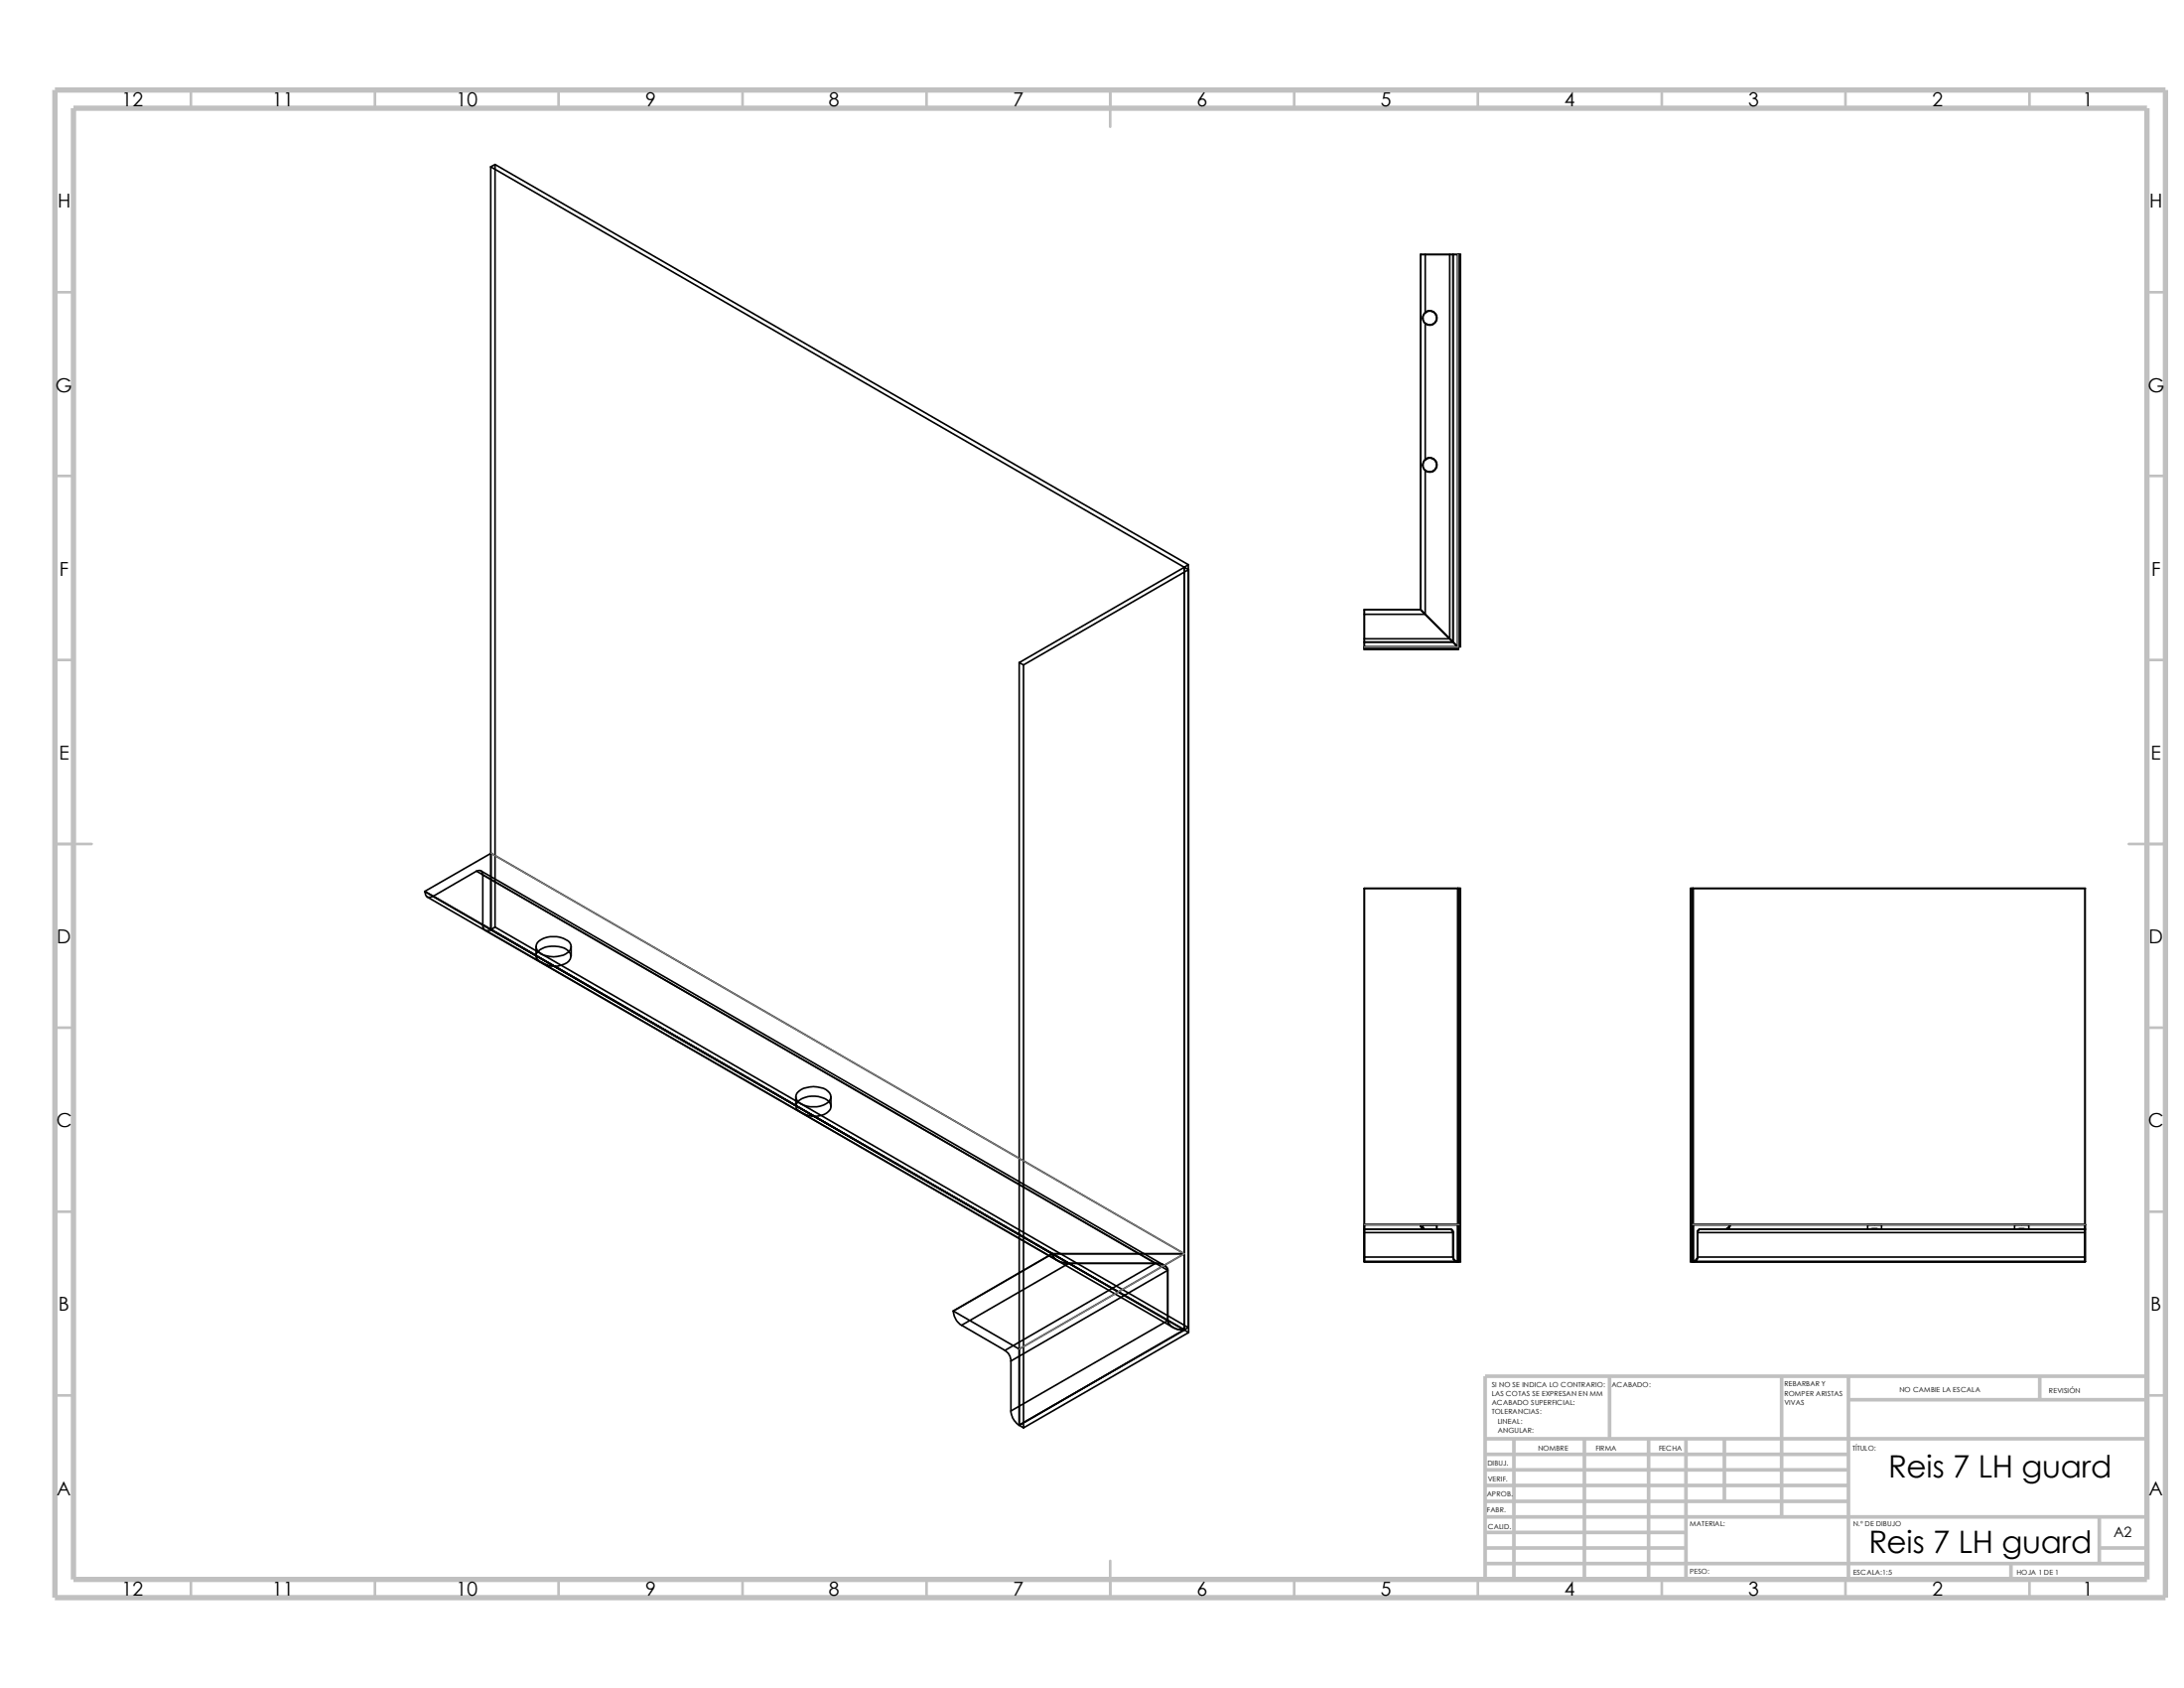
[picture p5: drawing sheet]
<svg xmlns="http://www.w3.org/2000/svg" width="279mm" height="216mm" viewBox="0 0 279 216" stroke-linecap="round" stroke-linejoin="round" font-family="sans-serif">
<g fill="none" stroke="#c0c0c0" stroke-width=".34">
<path d="M24.4 11.5v2.3M48 11.5v2.3M71.5 11.5v2.3M95 11.5v2.3M118.5 11.5v2.3M142 11.5v4.7M165.6 11.5v2.3M189.1 11.5v2.3M212.6 11.5v2.3M236.1 11.5v2.3M259.6 11.5v2.3M7 37.4h2.4"/>
<path d="M274.7 37.4h2.3M7 60.9h2.4M274.7 60.9h2.3M7 84.4h2.4M274.7 84.4h2.3M7 107.9h4.7M272.3 107.9h4.7M7 131.4h2.4M274.7 131.4h2.3M7 155h2.4M274.7 155h2.3M7 178.5h2.4"/>
<path d="M274.7 178.5h2.3M142 199.6v4.7M24.4 202v2.3M48 202v2.3M71.5 202v2.3M95 202v2.3M118.5 202v2.3M165.6 202v2.3M189.1 202v2.3M212.6 202v2.3M236.1 202v2.3M259.6 202v2.3"/>
</g>
<g fill="none" stroke="#c0c0c0" stroke-width=".47">
<path d="M205.9 176v8M227.9 176v18M236.5 179h38.2M236.5 176v26M260.9 176v3M274.7 176h-84.7v26M190 198h25.7M190 194h84.7M190 196h25.7M190 186h46.5M190 188h46.5M190 190h46.5"/>
<path d="M190 192h46.5M190 184h84.7M190 200h84.7M193.7 184v18M202.7 184v18M210.9 184v18M215.7 184v18M220.6 184v8M257.3 200v2M268.6 198h6.1M268.6 194v6"/>
</g>
<path d="M7 11.5h270v192.8h-270zM9.4 13.8h265.3v188.2h-265.3z" fill="none" stroke="#c0c0c0" stroke-width=".68" stroke-linecap="butt"/>
<g fill="none" stroke="#000" stroke-width=".21">
<path d="M62.8 21.3v97.6l.5-.3M62.8 21.3l88.7 51.3M63.3 21v97.6M63.3 21l88.7 51.2M63.3 21l-.5 .3M181.7 32.6h.6v7.4M181.7 32.6h5.2M181.7 32.6v45.4M185.9 32.6h-.4v49.1M185.9 32.6v49.5M185.9 32.6h.6v50.5M186.8 32.6v50.1"/>
<path d="M182.3 40l.1-.1 .4-.1h.4l.5 .4 .1 .3v.5l-.4 .4-.6 .2-.5-.2M182.3 58.8l.1-.1 .4-.2 .4 .1 .5 .4 .1 .3v.5l-.4 .4-.6 .2-.5-.2M182.3 40a.92 .92 0 0 0 0 1.4M182.3 58.8a.92 .92 0 0 0 0 1.4M182.3 41.4v17.4M151.5 72.6v97.5M151.5 72.6l.6 .3M151.5 72.6l-21.1 12.2M152 72.2v97.6M152 72.2l-.5 .4M152.1 72.9v97.5M152.1 72.9l-21.2 12.1"/>
<path d="M174.5 78v5.1h12.1M174.5 78h7.3M174.5 78v.6h7.8M181.7 78l.6 .6M181.7 78l4.8 4.8M182.3 60.2v18.4M130.4 84.8v97.5M130.4 84.8l.5 .2M130.9 85v97.6M174.5 82.1h11.4M174.5 82.1v.7h12.1M185.5 81.7l.4 .4"/>
<path d="M185.5 81.7h-11v.4M185.9 82.1l.6 .7M186.5 82.7h.4M54.4 114a.65 .65 0 0 0 .3 .7 .65 .65 0 0 0 .7-.1M54.4 114l97.1 56.1M54.7 114.7l80.6 46.5M55.4 114.6l13.2 7.6M61 111.4l88.4 51.1M61 111.4l-5.6 3.2M61 111.4a.5 .5 0 0 1 .5 0 .5 .5 0 0 1 .3 .5v6.4a.66 .66 0 0 0 .3 .7 .66 .66 0 0 0 .7-.1M61.5 111.4l87.4 50.4M62.1 119l87.9 50.8"/>
<path d="M62.8 109.1v9.8M62.8 118.9h.1M62.8 109.1l88.7 51.3M62.8 109.1l-8.4 4.9M63.3 118.6l88.7 51.2M186.5 113.6v47.8M186.8 113.6v47.8M186.9 113.6h-12.4v47.8M216.6 113.6v47.8M266.7 113.6v47.8v-.6h-49.5M266.8 113.6h-50.5v47.8h50.5M68.6 121.1v1.2"/>
<path d="M68.7 120.6a3.2 3.2 0 0 1 4.2 0 .96 .96 0 0 1-.5 1.4 3.3 3.3 0 0 1-3.4-.2 .87 .87 0 0 1-.3-1.2zM68.8 121.8a3.3 3.3 0 0 1 3.8-.3 .99 .99 0 0 1 .4 1 .99 .99 0 0 1-.8 .8 2.5 2.5 0 0 1-1.5 .3 3.4 3.4 0 0 1-2.1-1.1v-.5zM73.1 121.1v1.2M102 139.8a3.1 3.1 0 0 1 4.1 0 .93 .93 0 0 1-.4 1.4 3.1 3.1 0 0 1-3.7-.4 .78 .78 0 0 1 0-1zM101.8 140.3v1.2M102.1 140.9a3.1 3.1 0 0 1 3.9 0 .91 .91 0 0 1-.3 1.5 3.1 3.1 0 0 1-3.8-.7v-.5zM106.3 140.3v1.2M174.5 157.2h11M174.5 157.2v.4h11.4M181.7 156.6v.2l.2 .3 .4 .1M181.7 156.6a.57 .57 0 0 0 .6 .6M182 157.1l.3 .1z"/>
<path d="M182 156.6h1.8zM182 156.6v.5M182.3 157.2h1.5zM183.8 156.6v.6M185.5 157.2l.2 .1 .2 .2v.1M185.5 157.2a.37 .37 0 0 1 .4 .4M185.5 157.2a.43 .43 0 0 1 .4 .4M185.9 157.6v3.2M186.6 156.6h-12.1v.6M216.6 156.6h50.2M217.2 157.6v3.2M217.6 157.2a.34 .34 0 0 0-.4 .4"/>
<path d="M217.6 157.2l-.2 .1-.2 .1v.2M217.6 157.2h49.2M217.6 157.2a.43 .43 0 0 0-.4 .4M221.3 156.6a.57 .57 0 0 1-.6 .6M221.3 156.6v.2l-.2 .3-.4 .1M221.3 156.6l-.2 .5-.4 .1M238.9 156.6v.6M238.9 157.2l.6-.1 1.2 .1zM238.9 156.6h1.8zM240.7 156.6v.6M257.7 157.2l.6-.1 1.2 .1zM257.7 156.6v.6"/>
<path d="M257.7 156.6h1.8zM259.5 156.6v.6M266.7 156.6v1h-49.5M122 167.7h.1M122 167.7a2.3 2.3 0 0 0 1 1.8M123 169.5l5.6 3.2M128.6 172.7a1.69 1.69 0 0 1 .7 1.4M129.3 174.1v6.4M134.6 160.4a1.62 1.62 0 0 0 1.7 1.1l.4 .1M134.6 160.4a1.5 1.5 0 0 0 1.4 1.1l.7 .1M134.6 160.4h16.9M134.6 160.4l-12.6 7.3"/>
<path d="M136.7 161.6l-13.7 7.9M136.7 161.6h11.1M147.8 161.6h.6l.5 .2a.83 .83 0 0 1 .5 .7M147.8 161.6l-19.2 11.1M147.8 161.6a1.38 1.38 0 0 1 1.6 .9M149.4 168.9a1.52 1.52 0 0 0 1.4 1.2h.7M149.4 162.5l-20.1 11.6M149.4 162.5v6.4M149.4 168.9l-20.1 11.6M149.4 168.9a1.83 1.83 0 0 0 2.1 1.2M151.5 160.4l-21.1 12.2-8.4-4.9M151.5 170.1l-21.1 12.2"/>
<path d="M151.5 170.1h.1M151.5 170.1l.6 .3M152 169.8l-.5 .3M152.1 170.4l-21.2 12.2M174.5 161.4h12.4M174.5 161.4v-.6h11.4l.1 .3 .2 .2 .3 .1M185.9 160.8a.65 .65 0 0 0 .6 .6M185.9 160.8v.2l.3 .3 .3 .1M217.2 160.8a.66 .66 0 0 1-.6 .6M217.2 160.8l-.2 .4-.4 .2M129.3 180.5a2.43 2.43 0 0 0 1.1 1.8M130.4 182.3h.1"/>
<path d="M130.4 182.3l.5 .3"/>
<circle cx="182.9" cy="40.7" r=".89"/>
<circle cx="182.9" cy="59.5" r=".89"/>
</g>
<path d="M186.5 32.6v50.2h-12M62.8 109.1l88.7 51.3-21.1 12.2M174.5 156.6h12M186.5 156.6h.1M216.6 156.6h.1M216.6 156.6h50.1" fill="none" stroke="#808080" stroke-width=".17"/>
<g font-size="3.9">
<text x="241.6" y="189">Reis 7 LH guard</text>
<text x="239.1" y="198.6">Reis 7 LH guard</text>
</g>
<g font-size="2.5">
<text x="15.5" y="13.6">12</text>
<text x="34.8" y="13.6">11</text>
<text x="58.3" y="13.6">10</text>
<text x="82.5" y="13.6">9</text>
<text x="106" y="13.6">8</text>
<text x="129.6" y="13.6">7</text>
<text x="153.1" y="13.6">6</text>
<text x="176.6" y="13.6">5</text>
<text x="200.2" y="13.6">4</text>
<text x="223.6" y="13.6">3</text>
<text x="247.2" y="13.6">2</text>
<text x="266.4" y="13.6">1</text>
<text x="7.4" y="26.6">H</text>
<text x="275" y="26.6">H</text>
<text x="7.1" y="50.1">G</text>
<text x="274.8" y="50.1">G</text>
<text x="7.6" y="73.6">F</text>
<text x="275.2" y="73.6">F</text>
<text x="7.5" y="97.2">E</text>
<text x="275.2" y="97.2">E</text>
<text x="7.3" y="120.6">D</text>
<text x="274.9" y="120.6">D</text>
<text x="7.2" y="144.2">C</text>
<text x="274.8" y="144.2">C</text>
<text x="7.5" y="167.7">B</text>
<text x="275.1" y="167.7">B</text>
<text x="7.3" y="191.2">A</text>
<text x="274.9" y="191.2">A</text>
<text x="15.5" y="204.1">12</text>
<text x="34.8" y="204.1">11</text>
<text x="58.3" y="204.1">10</text>
<text x="82.5" y="204.1">9</text>
<text x="106" y="204.1">8</text>
<text x="129.6" y="204.1">7</text>
<text x="153.1" y="204.1">6</text>
<text x="176.6" y="204.1">5</text>
<text x="200.2" y="204.1">4</text>
<text x="223.6" y="204.1">3</text>
<text x="247.2" y="204.1">2</text>
<text x="266.4" y="204.1">1</text>
</g>
<text font-size="1.8" x="270.4" y="196.6">A2</text>
<g font-size=".9">
<text x="190.8" y="177.4">SI NO SE INDICA LO CONTRARIO:</text>
<text x="190.8" y="178.6">LAS COTAS SE EXPRESAN EN MM</text>
<text x="190.8" y="179.7">ACABADO SUPERFICIAL:</text>
<text x="206.2" y="177.4">ACABADO:</text>
<text x="228.3" y="177.3">REBARBAR Y</text>
<text x="228.3" y="178.5">ROMPER ARISTAS</text>
<text x="228.3" y="179.7">VIVAS</text>
<text x="243" y="178.1">NO CAMBIE LA ESCALA</text>
<text x="262.1" y="178.1">REVISIÓN</text>
<text x="190.8" y="180.9">TOLERANCIAS:</text>
<text x="191.6" y="182.1">LINEAL:</text>
<text x="191.6" y="183.3">ANGULAR:</text>
<text x="196.8" y="185.6">NOMBRE</text>
<text x="204.1" y="185.5">FIRMA</text>
<text x="212.2" y="185.5">FECHA</text>
<text x="237" y="185.5">TÍTULO:</text>
<text x="190.2" y="191.4">APROB.</text>
<text x="190.3" y="187.5">DIBUJ.</text>
<text x="190.3" y="189.5">VERIF.</text>
<text x="190.2" y="193.5">FABR.</text>
<text x="190.3" y="195.5">CALID.</text>
<text x="216.2" y="195.2">MATERIAL:</text>
<text x="237.1" y="195.2">N.º DE DIBUJO</text>
<text x="216.2" y="201.3">PESO:</text>
<text x="237.1" y="201.4">ESCALA:1:5</text>
<text x="258" y="201.4">HOJA 1 DE 1</text>
</g>
</svg>
